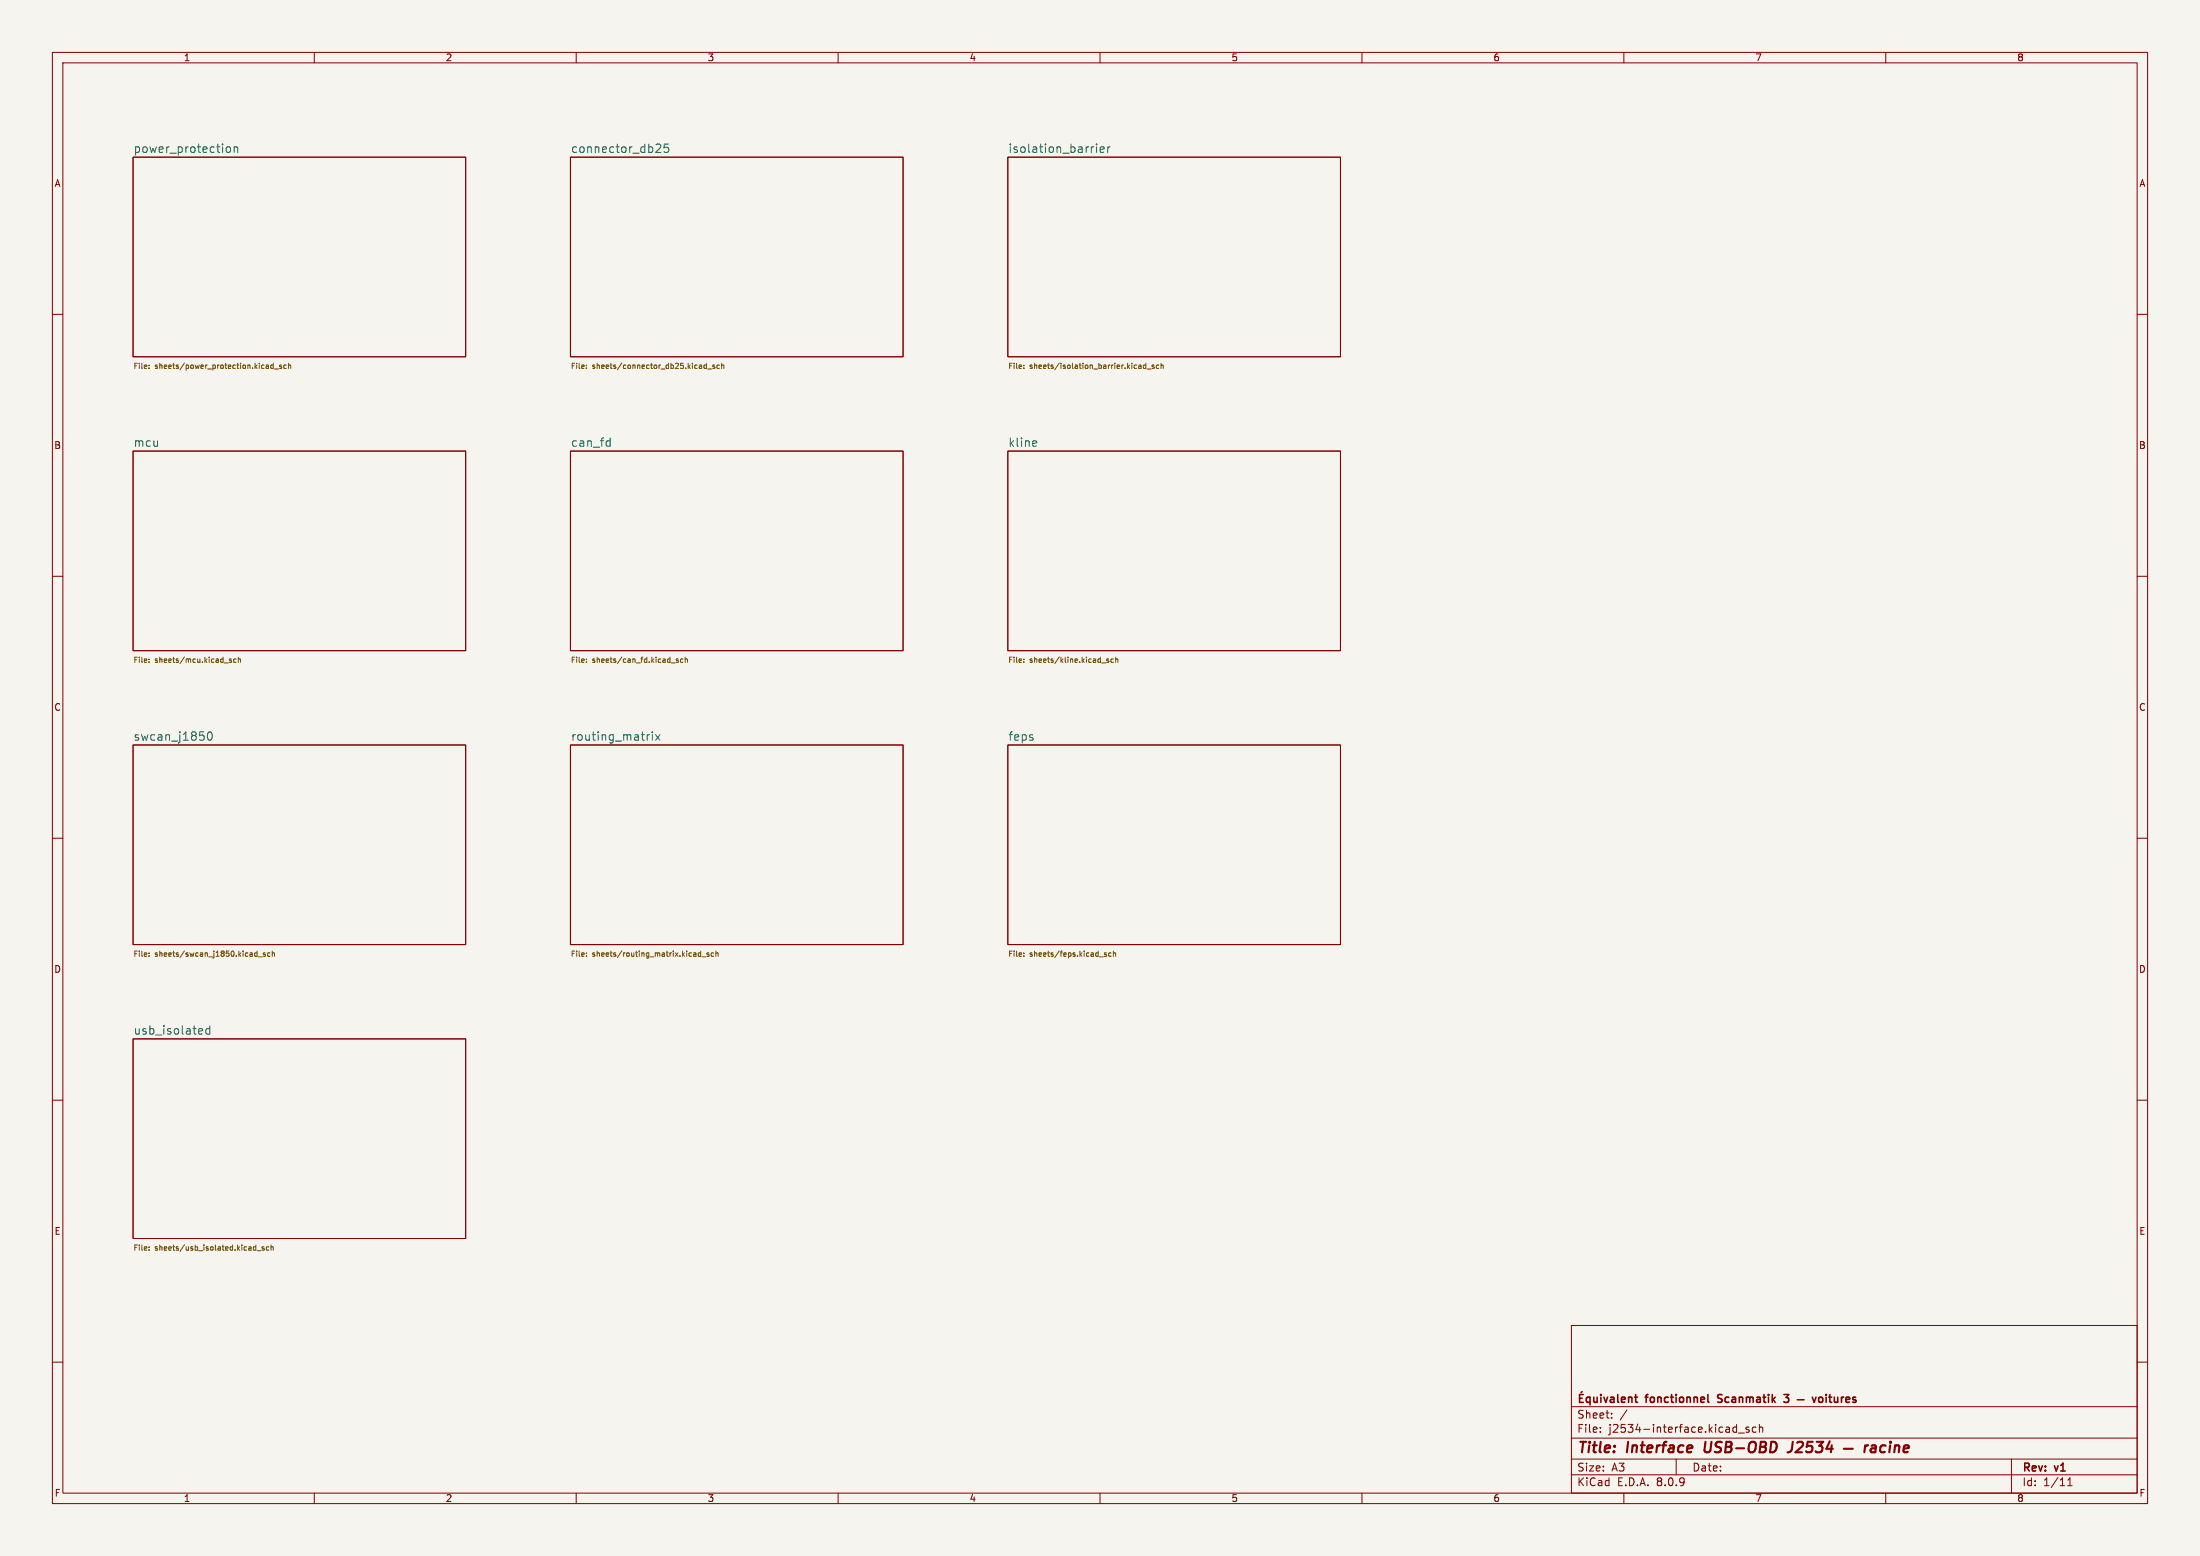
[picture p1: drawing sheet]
<svg xmlns="http://www.w3.org/2000/svg" width="420mm" height="297mm" viewBox="0 0 420 297" stroke-linecap="round" stroke-linejoin="round" font-family="sans-serif">
<path d="M0 0h420v297h-420z" fill="#f5f4ef" stroke="#f5f4ef" stroke-width=".19"/>
<g fill="none" stroke="#840000" stroke-width=".19">
<path d="M10 10h400v277h-400zM12 12h396v273h-396zM60 10v2M110 10v2M160 10v2M210 10v2M260 10v2M310 10v2M360 10v2M25.4 30h63.5v38.1h-63.5zM108.9 30h63.5v38.1h-63.5zM192.4 30h63.5v38.1h-63.5z"/>
<path d="M10 60h2M408 60h2M25.4 86.1h63.5v38.1h-63.5zM108.9 86.1h63.5v38.1h-63.5zM192.4 86.1h63.5v38.1h-63.5zM10 110h2M408 110h2M10 160h2M25.4 142.2h63.5v38.1h-63.5zM108.9 142.2h63.5v38.1h-63.5zM192.4 142.2h63.5v38.1h-63.5zM408 160h2"/>
<path d="M25.4 198.3h63.5v38.1h-63.5zM10 210h2M408 210h2M300 253h108v32h-108zM10 260h2M300 278.5h108M300 274.5h108M300 268.5h108M305.5 273.2v.2M305.5 272.5v.1M307.7 270.5v.2M307.7 269.8v.1"/>
<path d="M310.6 269.1l-1.3 1.9M320 278.5v3M331.1 272.4l.4 .1M331.5 271.9v1.5M331.5 273.3l-.4 .1M331.9 273.5h1.1M333.9 272.5l-.4-.1-.2 .2 .1 .2 .5 .2v.3h-.6M335.2 272.5l-.4-.1-.3 .3 .2 .6h.5M335.9 272.5l.2-.1 .3 .1 .1 .9M335.9 271.9v1.5M384 278.5v6.5M408 260h2"/>
<path d="M60 285v2M110 285v2M160 285v2M210 285v2M260 285v2M300 281.5h108M310 285v2M360 285v2M394.7 283.6h.9M394.7 282.5l.5-.4v1.5"/>
</g>
<g fill="none" stroke="#840000" stroke-width=".4">
<path d="M325.6 275.2l-.2 1.6 .3 .4M342.3 275.2l-.2 1.4a.74 .74 0 0 1-.9 .6M352 276.5h1.7M356.1 275.9l-.2 1.3M356.6 275.9l-.3 .1-.3 .3M357.3 276h.8l-.1 1.2M358.1 276.3l-.7 .1a.4 .4 0 0 0-.3 .4 .4 .4 0 0 0 .2 .4l.7-.1M360 276a.66 .66 0 0 0-1 .3l-.1 .5 .2 .3h.7M360.8 275.9l-.1 1.3M360.9 275.2v.2M361.8 276.1a.49 .49 0 0 1 .8 .1l-.1 1M361.8 275.9l-.2 1.3"/>
<path d="M363.4 276.5l1-.2-.1-.3h-.7l-.2 .9 .2 .3 .6-.1"/>
</g>
<g fill="none" stroke="#840000" stroke-width=".3">
<path d="M301.5 266.9h.5M302 265.6l-.2 .2M302.3 266.2h-.8v1.5h.8M303.5 266.8l-.4-.1-.3 .3 .2 .6h.5M303.5 266.7v1.5M304.3 266.7v.9l.4 .1 .2-.2M304.9 266.7v1M305.6 266.2v.1M305.6 266.7v1M306.2 266.7l.3 1 .4-1M307.5 266.8h.5l.1 .9M308.1 267l-.5 .1a.29 .29 0 0 0-.2 .3 .29 .29 0 0 0 .2 .3l.5-.1"/>
<path d="M308.8 266.2v1.3l.2 .2M309.5 267.2l.8-.2-.1-.2-.4-.1-.3 .2 .1 .7h.6M310.9 266.8l.2-.1 .4 .1v.9M310.9 266.7v1M312 266.7h.6M312.3 266.2v1.3l.3 .2M326.1 267.6l.2 .1M327.9 267.6l.2 .1M328 266.3v.5M340.5 267.5l.3 .2 .5-.1M340.5 266.2h1l-.5 .6h.3M343.1 267.2h1.3"/>
<path d="M346 266.7l.3 1 .4-1M347.3 266.8l.4-.1 .3 .3v.4l-.3 .3-.4-.1-.1-.2zM348.6 266.2v.1M348.6 266.7v1M349.1 266.7h.6M349.3 266.2v1.3l.4 .2M350.2 266.7l.1 .9 .3 .1 .2-.2M350.8 266.7v1M351.5 266.7v1M352 266.7l-.3 .1-.2 .2M352.4 267.2l.7-.2-.1-.2-.4-.1-.2 .2 .1 .7h.5M354.3 266.8l-.4-.1-.2 .2 .1 .2 .5 .2v.3h-.6"/>
</g>
<g fill="none" stroke="#006464" stroke-width=".19">
<path d="M43.3 28.1l.4-.1 .3 .3v.5l-.3 .3-.4-.1-.1-.2v-.5zM44.7 28.2l.2-.2 .4 .1 .1 1M44.7 28v1.1M125.5 27.5l.5 .1 .1 .4-.9 1.1h.9M127.6 27.5h-.8v.8l.2-.2 .5 .1 .2 .2-.1 .5-.2 .2-.6-.2M209.3 27.5v.1M209.3 28v1.1M210 28.6l.8-.2-.1-.3-.4-.1-.3 .3 .1 .7h.6M211.5 28v1.1M211.9 28l-.3 .1-.1 .2M116 84.1l.5 .1M116.5 83.6v1.6"/>
<path d="M116.5 85.1l-.5 .1M197.4 84.1l.4 .1 .1 .3-.8 .2M197.8 85.1l-.4 .1M39.8 139.8l.2-.1a.85 .85 0 0 1 .5 .8 .85 .85 0 0 1-.5 .8 1.06 1.06 0 0 1-.2-1.5zM124.5 139.7v.1M124 140.2l-.3 .1M124.5 140.2v1.1M125.2 140.2l.8 1.1M126 140.2l-.8 1.1M38.5 196.3l.2 .4-.8 .2M38.6 197.3l-.1 .1M40.1 195.8v1.6"/>
<path d="M40.1 196.4l-.5-.1-.3 .3v.5l.1 .2h.7"/>
</g>
<g fill="none" stroke="#725600" stroke-width=".19">
<path d="M28.5 70.2v.1M28.5 69.7v.1M51.7 70.2l.5 .1M52.2 69.7l-.5 .1M52.2 69.3v1M52.4 70.4h.8M53.7 69.7h-.2l-.1 .1v.2l.3 .1v.2h-.3M54.6 69.7h-.2l-.2 .2 .1 .4h.3M55.1 69.8l.4-.1v.6M55.1 69.3v1M112 70.2v.1M112 69.7v.1"/>
<path d="M134.5 70.3h.4M134.5 69.7h.4M134.9 69.3v1M135.1 70.4h.8M136.4 69.7h-.2l-.2 .1 .1 .2 .3 .1v.2h-.4M137.3 69.7h-.3l-.1 .2 .1 .4h.3M137.8 69.8l.3-.1 .1 .6M137.8 69.3v1M195.5 70.2v.1M195.5 69.7v.1M218.7 69.7h-.2l-.2 .2 .1 .4h.3M218.7 69.3v1"/>
<path d="M219 70.4h.7M220.3 69.7h-.2l-.2 .1 .1 .2 .3 .1v.2h-.4M221.2 69.7h-.3l-.2 .2 .1 .4h.4M221.6 69.8l.4-.1 .1 .6M221.6 69.3v1M28.5 125.8v.1M28.5 126.3v.1M44.2 125.8h-.3l-.1 .1v.2l.4 .1v.2h-.4M45.1 125.8h-.3l-.2 .2 .1 .4h.4M45.5 125.9l.4-.1v.6M45.5 125.4v1M112 125.8v.1"/>
<path d="M112 126.3v.1M128.1 126.5h.8M129.5 125.8h-.3l-.1 .1v.2l.4 .1v.2h-.4M130.4 125.8h-.3l-.2 .2 .1 .4h.4M130.8 125.9l.4-.1v.6M130.8 125.4v1M195.5 125.8v.1M195.5 126.3v.1M210.3 126.5h.8M211.6 125.8h-.2l-.1 .1v.2l.3 .1v.2h-.3M212.5 125.8h-.2l-.2 .2 .1 .4h.3M213 125.9l.4-.1v.6"/>
<path d="M213 125.4v1M28.5 181.9v.1M28.5 182.4v.1M49.3 182.6h.8M50.6 181.9h-.2l-.1 .1v.2l.3 .1v.2h-.3M51.5 181.9h-.2l-.2 .2 .1 .4h.3M52 182l.4-.1v.6M52 181.5v1M112 181.9v.1M112 182.4v.1M133.4 182.5h.4M133.4 181.9h.4"/>
<path d="M133.8 181.5v1M134 182.6h.8M135.3 181.9h-.2l-.1 .1v.2l.3 .1v.2h-.3M136.2 181.9h-.2l-.2 .2 .1 .4h.3M136.7 182l.3-.1 .1 .6M136.7 181.5v1M195.5 181.9v.1M195.5 182.4v.1M211.2 181.9h-.2l-.2 .1 .1 .2 .3 .1v.2h-.4M212.1 181.9h-.3l-.2 .2 .1 .4h.4M212.5 182l.4-.1 .1 .6M212.5 181.5v1"/>
<path d="M28.5 238v.1M28.5 238.5v.1M49.1 238.7h.7M50.4 238h-.2l-.2 .1 .1 .2 .3 .1v.2h-.4M51.3 238h-.3l-.2 .2 .1 .4h.4M51.7 238.1l.4-.1 .1 .6M51.7 237.6v1"/>
</g>
<g font-size="2.8" fill="#840000">
<text x="301" y="277.9">Title:</text>
<text x="310.6" y="277.9">Interface</text>
<text x="326.2" y="277.9">USB-OBD</text>
<text x="343.1" y="277.9">J2534</text>
</g>
<g font-size="2.2" fill="#006464">
<text x="25.4" y="29.3">power_protection</text>
<text x="108.9" y="29.3">connector_db25</text>
<text x="192.4" y="29.3">isolation_barrier</text>
<text x="25.4" y="85.4">mcu</text>
<text x="108.9" y="85.4">can_fd</text>
<text x="192.4" y="85.4">kline</text>
<text x="25.4" y="141.5">swcan_j1850</text>
<text x="108.9" y="141.5">routing_matrix</text>
<text x="192.4" y="141.5">feps</text>
<text x="25.4" y="197.6">usb_isolated</text>
</g>
<g font-size="2.1" fill="#840000">
<text x="314.3" y="268.2">fonctionnel</text>
<text x="328.6" y="268.2">Scanmatik</text>
<text x="341.9" y="268.2">3</text>
<text x="301" y="273.7">File:</text>
<text x="301" y="271">Sheet:</text>
<text x="307.1" y="273.7">j2534-interface.kicad_sch</text>
<text x="301" y="281.1">Size:</text>
<text x="307.6" y="281.1">A3</text>
<text x="323" y="281.1">Date:</text>
<text x="386" y="281.3">Rev:</text>
<text x="392.4" y="281.3">v1</text>
<text x="301" y="283.9">KiCad</text>
<text x="308.7" y="283.9">E.D.A.</text>
<text x="316.3" y="283.9">8.0.9</text>
<text x="386" y="283.9">Id:</text>
<text x="390.1" y="283.9">1/11</text>
</g>
<g font-size="1.8" fill="#840000">
<text x="35" y="11.9">1</text>
<text x="85" y="11.9">2</text>
<text x="135" y="11.9">3</text>
<text x="185" y="11.9">4</text>
<text x="235" y="11.9">5</text>
<text x="285" y="11.9">6</text>
<text x="335" y="11.9">7</text>
<text x="385" y="11.9">8</text>
<text x="10.3" y="35.9">A</text>
<text x="408.3" y="35.9">A</text>
<text x="10.3" y="85.9">B</text>
<text x="408.2" y="85.9">B</text>
<text x="10.3" y="135.9">C</text>
<text x="408.2" y="135.9">C</text>
<text x="10.3" y="185.9">D</text>
<text x="408.2" y="185.9">D</text>
<text x="10.3" y="235.9">E</text>
<text x="408.3" y="235.9">E</text>
<text x="10.3" y="285.9">F</text>
<text x="35" y="286.9">1</text>
<text x="85" y="286.9">2</text>
<text x="135" y="286.9">3</text>
<text x="185" y="286.9">4</text>
<text x="235" y="286.9">5</text>
<text x="285" y="286.9">6</text>
<text x="335" y="286.9">7</text>
<text x="385" y="286.9">8</text>
<text x="408.3" y="285.9">F</text>
</g>
<g font-size="1.4" fill="#725600">
<text x="25.4" y="70.8">File:</text>
<text x="29.6" y="70.8">sheets/power_protection.kicad_sch</text>
<text x="108.9" y="70.8">File:</text>
<text x="113.1" y="70.8">sheets/connector_db25.kicad_sch</text>
<text x="192.4" y="70.8">File:</text>
<text x="196.6" y="70.8">sheets/isolation_barrier.kicad_sch</text>
<text x="25.4" y="126.9">File:</text>
<text x="29.6" y="126.9">sheets/mcu.kicad_sch</text>
<text x="108.9" y="126.9">File:</text>
<text x="113.1" y="126.9">sheets/can_fd.kicad_sch</text>
<text x="192.4" y="126.9">File:</text>
<text x="196.6" y="126.9">sheets/kline.kicad_sch</text>
<text x="25.4" y="183">File:</text>
<text x="29.6" y="183">sheets/swcan_j1850.kicad_sch</text>
<text x="108.9" y="183">File:</text>
<text x="113.1" y="183">sheets/routing_matrix.kicad_sch</text>
<text x="192.4" y="183">File:</text>
<text x="196.6" y="183">sheets/feps.kicad_sch</text>
<text x="25.4" y="239.1">File:</text>
<text x="29.6" y="239.1">sheets/usb_isolated.kicad_sch</text>
</g>
</svg>
